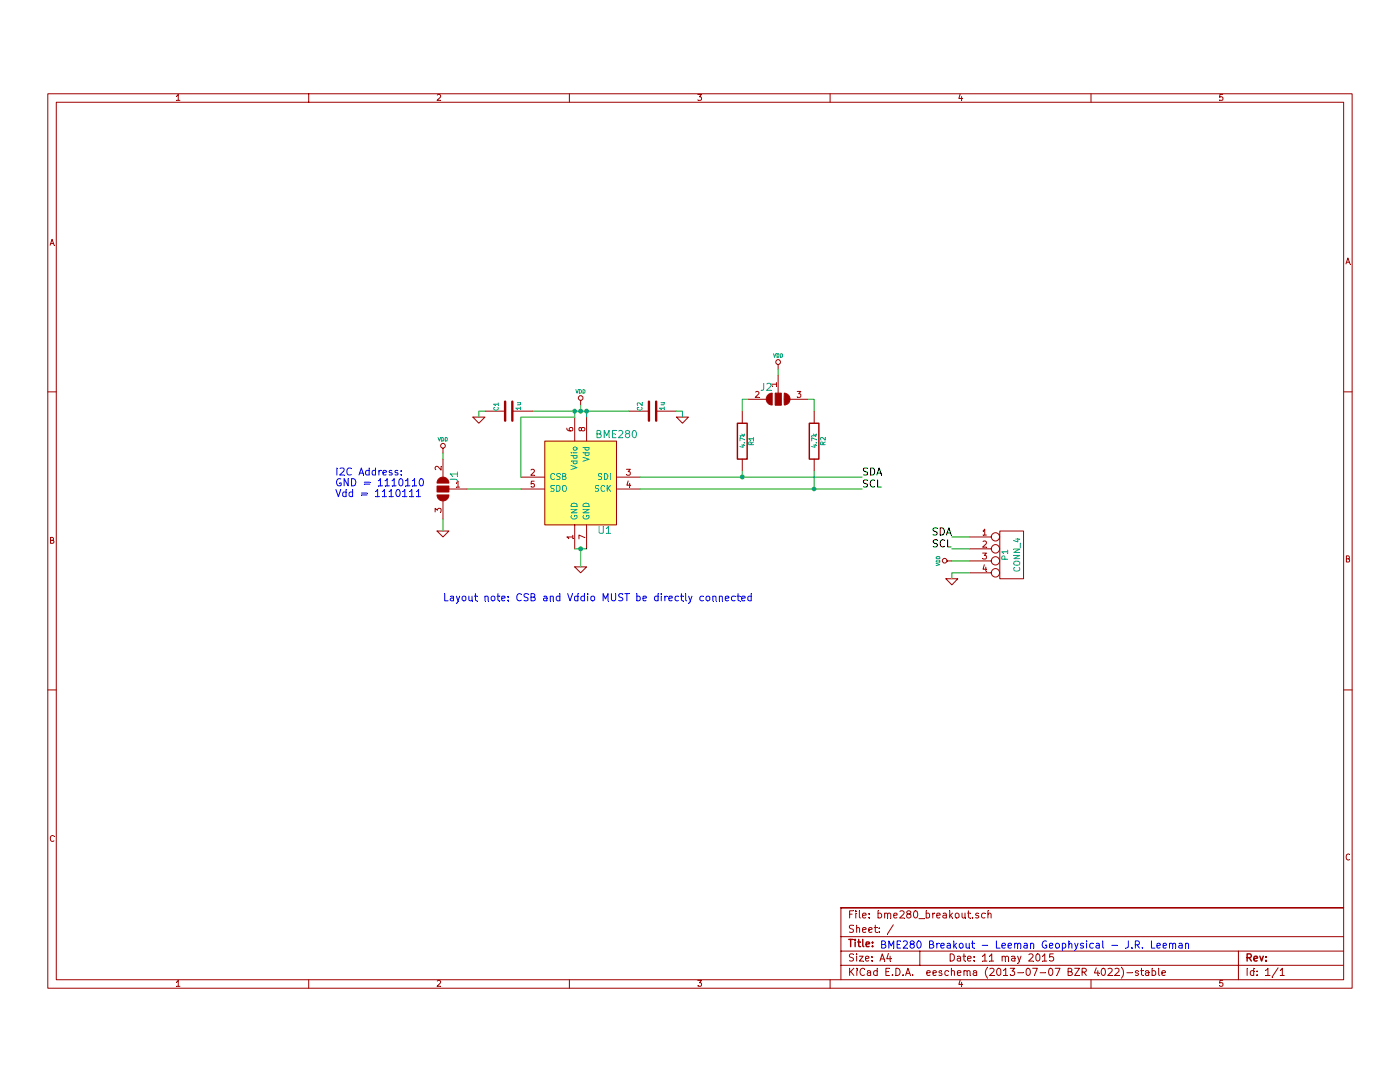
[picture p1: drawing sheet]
EESchema Schematic File Version 2
LIBS:power
LIBS:device
LIBS:transistors
LIBS:conn
LIBS:linear
LIBS:regul
LIBS:74xx
LIBS:cmos4000
LIBS:adc-dac
LIBS:memory
LIBS:xilinx
LIBS:special
LIBS:microcontrollers
LIBS:dsp
LIBS:microchip
LIBS:analog_switches
LIBS:motorola
LIBS:texas
LIBS:intel
LIBS:audio
LIBS:interface
LIBS:digital-audio
LIBS:philips
LIBS:display
LIBS:cypress
LIBS:siliconi
LIBS:opto
LIBS:atmel
LIBS:contrib
LIBS:valves
LIBS:Bosch
LIBS:jumpers
LIBS:bme280_breakout-cache
EELAYER 27 0
EELAYER END
$Descr A4 11693 8268
encoding utf-8
Sheet 1 1
Title ""
Date "11 may 2015"
Rev ""
Comp ""
Comment1 ""
Comment2 ""
Comment3 ""
Comment4 ""
$EndDescr
$Comp
L GND #PWR01
U 1 1
P 4850 4350
F 0 "#PWR01" H 4850 4350 30  0001 C CNN
F 1 "GND" H 4850 4280 30  0001 C CNN
F 2 "" H 4850 4350 60  0000 C CNN
F 3 "" H 4850 4350 60  0000 C CNN
	1    4850 4350
	1    0    0    -1  
$EndComp
$Comp
L VDD #PWR02
U 1 1
P 4850 3000
F 0 "#PWR02" H 4850 3100 30  0001 C CNN
F 1 "VDD" H 4850 3110 30  0000 C CNN
F 2 "" H 4850 3000 60  0000 C CNN
F 3 "" H 4850 3000 60  0000 C CNN
	1    4850 3000
	1    0    0    -1  
$EndComp
$Comp
L BME280 U1
U 1 1
P 4850 3650
F 0 "U1" H 5050 3250 60  0000 C CNN
F 1 "BME280" H 5150 4050 60  0000 C CNN
F 2 "~" H 4850 3650 60  0000 C CNN
F 3 "~" H 4850 3650 60  0000 C CNN
	1    4850 3650
	1    0    0    -1  
$EndComp
$Comp
L C C2
U 1 1
P 5450 3050
F 0 "C2" H 5450 3150 40  0000 L CNN
F 1 "1u" H 5456 2965 40  0000 L CNN
F 2 "~" H 5488 2900 30  0000 C CNN
F 3 "~" H 5450 3050 60  0000 C CNN
	1    5450 3050
	0    -1   -1   0   
$EndComp
$Comp
L R R2
U 1 1
P 6800 3300
F 0 "R2" V 6880 3300 40  0000 C CNN
F 1 "4.7k" V 6807 3301 40  0000 C CNN
F 2 "~" V 6730 3300 30  0000 C CNN
F 3 "~" H 6800 3300 30  0000 C CNN
	1    6800 3300
	1    0    0    -1  
$EndComp
$Comp
L C C1
U 1 1
P 4250 3050
F 0 "C1" H 4250 3150 40  0000 L CNN
F 1 "1u" H 4256 2965 40  0000 L CNN
F 2 "~" H 4288 2900 30  0000 C CNN
F 3 "~" H 4250 3050 60  0000 C CNN
	1    4250 3050
	0    -1   -1   0   
$EndComp
$Comp
L R R1
U 1 1
P 6200 3300
F 0 "R1" V 6280 3300 40  0000 C CNN
F 1 "4.7k" V 6207 3301 40  0000 C CNN
F 2 "~" V 6130 3300 30  0000 C CNN
F 3 "~" H 6200 3300 30  0000 C CNN
	1    6200 3300
	1    0    0    -1  
$EndComp
$Comp
L 2JUMPER J2
U 1 1
P 6500 2950
F 0 "J2" H 6600 2850 60  0000 C CNN
F 1 "2JUMPER" H 6500 3100 60  0001 C CNN
F 2 "~" H 6500 2950 60  0000 C CNN
F 3 "~" H 6500 2950 60  0000 C CNN
	1    6500 2950
	-1   0    0    1   
$EndComp
$Comp
L GND #PWR03
U 1 1
P 5700 3100
F 0 "#PWR03" H 5700 3100 30  0001 C CNN
F 1 "GND" H 5700 3030 30  0001 C CNN
F 2 "" H 5700 3100 60  0000 C CNN
F 3 "" H 5700 3100 60  0000 C CNN
	1    5700 3100
	1    0    0    -1  
$EndComp
$Comp
L GND #PWR04
U 1 1
P 4000 3100
F 0 "#PWR04" H 4000 3100 30  0001 C CNN
F 1 "GND" H 4000 3030 30  0001 C CNN
F 2 "" H 4000 3100 60  0000 C CNN
F 3 "" H 4000 3100 60  0000 C CNN
	1    4000 3100
	1    0    0    -1  
$EndComp
Wire Wire Line
	4850 3000 4850 3050
Wire Wire Line
	4450 3050 5250 3050
Wire Wire Line
	4900 3050 4900 3100
Wire Wire Line
	4800 3100 4800 3050
Connection ~ 4850 3050
Connection ~ 4800 3050
Connection ~ 4900 3050
Wire Wire Line
	4000 3100 4000 3050
Wire Wire Line
	4000 3050 4050 3050
Wire Wire Line
	5650 3050 5700 3050
Wire Wire Line
	5700 3050 5700 3100
Wire Wire Line
	4800 4200 4900 4200
Wire Wire Line
	4850 4200 4850 4350
Connection ~ 4850 4200
$Comp
L 2JUMPER J1
U 1 1
P 3700 3700
F 0 "J1" H 3800 3600 60  0000 C CNN
F 1 "2JUMPER" H 3700 3850 60  0001 C CNN
F 2 "~" H 3700 3700 60  0000 C CNN
F 3 "~" H 3700 3700 60  0000 C CNN
	1    3700 3700
	0    -1   -1   0   
$EndComp
Wire Wire Line
	4350 3600 4350 3100
Wire Wire Line
	4350 3100 4800 3100
Wire Wire Line
	5350 3600 7200 3600
Wire Wire Line
	6200 3600 6200 3550
Wire Wire Line
	5350 3700 7200 3700
Wire Wire Line
	6800 3700 6800 3550
Wire Wire Line
	6200 3050 6200 2950
Wire Wire Line
	6200 2950 6250 2950
Wire Wire Line
	6750 2950 6800 2950
Wire Wire Line
	6800 2950 6800 3050
$Comp
L VDD #PWR05
U 1 1
P 6500 2700
F 0 "#PWR05" H 6500 2800 30  0001 C CNN
F 1 "VDD" H 6500 2810 30  0000 C CNN
F 2 "" H 6500 2700 60  0000 C CNN
F 3 "" H 6500 2700 60  0000 C CNN
	1    6500 2700
	1    0    0    -1  
$EndComp
Wire Wire Line
	6500 2700 6500 2750
$Comp
L VDD #PWR06
U 1 1
P 3700 3400
F 0 "#PWR06" H 3700 3500 30  0001 C CNN
F 1 "VDD" H 3700 3510 30  0000 C CNN
F 2 "" H 3700 3400 60  0000 C CNN
F 3 "" H 3700 3400 60  0000 C CNN
	1    3700 3400
	1    0    0    -1  
$EndComp
$Comp
L GND #PWR07
U 1 1
P 3700 4050
F 0 "#PWR07" H 3700 4050 30  0001 C CNN
F 1 "GND" H 3700 3980 30  0001 C CNN
F 2 "" H 3700 4050 60  0000 C CNN
F 3 "" H 3700 4050 60  0000 C CNN
	1    3700 4050
	1    0    0    -1  
$EndComp
Wire Wire Line
	3700 4050 3700 3950
Wire Wire Line
	3700 3450 3700 3400
Wire Wire Line
	3900 3700 4350 3700
Text Notes 2800 3600 0    60   ~ 0
I2C Address:\nGND = 1110110\nVdd = 1110111
Text Notes 3700 4650 0    60   ~ 0
Layout note: CSB and Vddio MUST be directly connected
$Comp
L CONN_4 P1
U 1 1
P 8450 4250
F 0 "P1" V 8400 4250 50  0000 C CNN
F 1 "CONN_4" V 8500 4250 50  0000 C CNN
F 2 "" H 8450 4250 60  0000 C CNN
F 3 "" H 8450 4250 60  0000 C CNN
	1    8450 4250
	1    0    0    -1  
$EndComp
Text Label 7200 3600 0    60   ~ 0
SDA
Text Label 7200 3700 0    60   ~ 0
SCL
Text Label 7950 4100 2    60   ~ 0
SDA
Text Label 7950 4200 2    60   ~ 0
SCL
$Comp
L VDD #PWR08
U 1 1
P 7950 4300
F 0 "#PWR08" H 7950 4400 30  0001 C CNN
F 1 "VDD" H 7950 4410 30  0000 C CNN
F 2 "" H 7950 4300 60  0000 C CNN
F 3 "" H 7950 4300 60  0000 C CNN
	1    7950 4300
	0    -1   -1   0   
$EndComp
$Comp
L GND #PWR09
U 1 1
P 7950 4450
F 0 "#PWR09" H 7950 4450 30  0001 C CNN
F 1 "GND" H 7950 4380 30  0001 C CNN
F 2 "" H 7950 4450 60  0000 C CNN
F 3 "" H 7950 4450 60  0000 C CNN
	1    7950 4450
	1    0    0    -1  
$EndComp
Wire Wire Line
	8100 4100 7950 4100
Wire Wire Line
	7950 4200 8100 4200
Wire Wire Line
	7950 4300 8100 4300
Wire Wire Line
	7950 4450 7950 4400
Wire Wire Line
	7950 4400 8100 4400
Connection ~ 6200 3600
Connection ~ 6800 3700
Text Notes 7350 7550 0    60   ~ 0
BME280 Breakout - Leeman Geophysical - J.R. Leeman
$EndSCHEMATC
